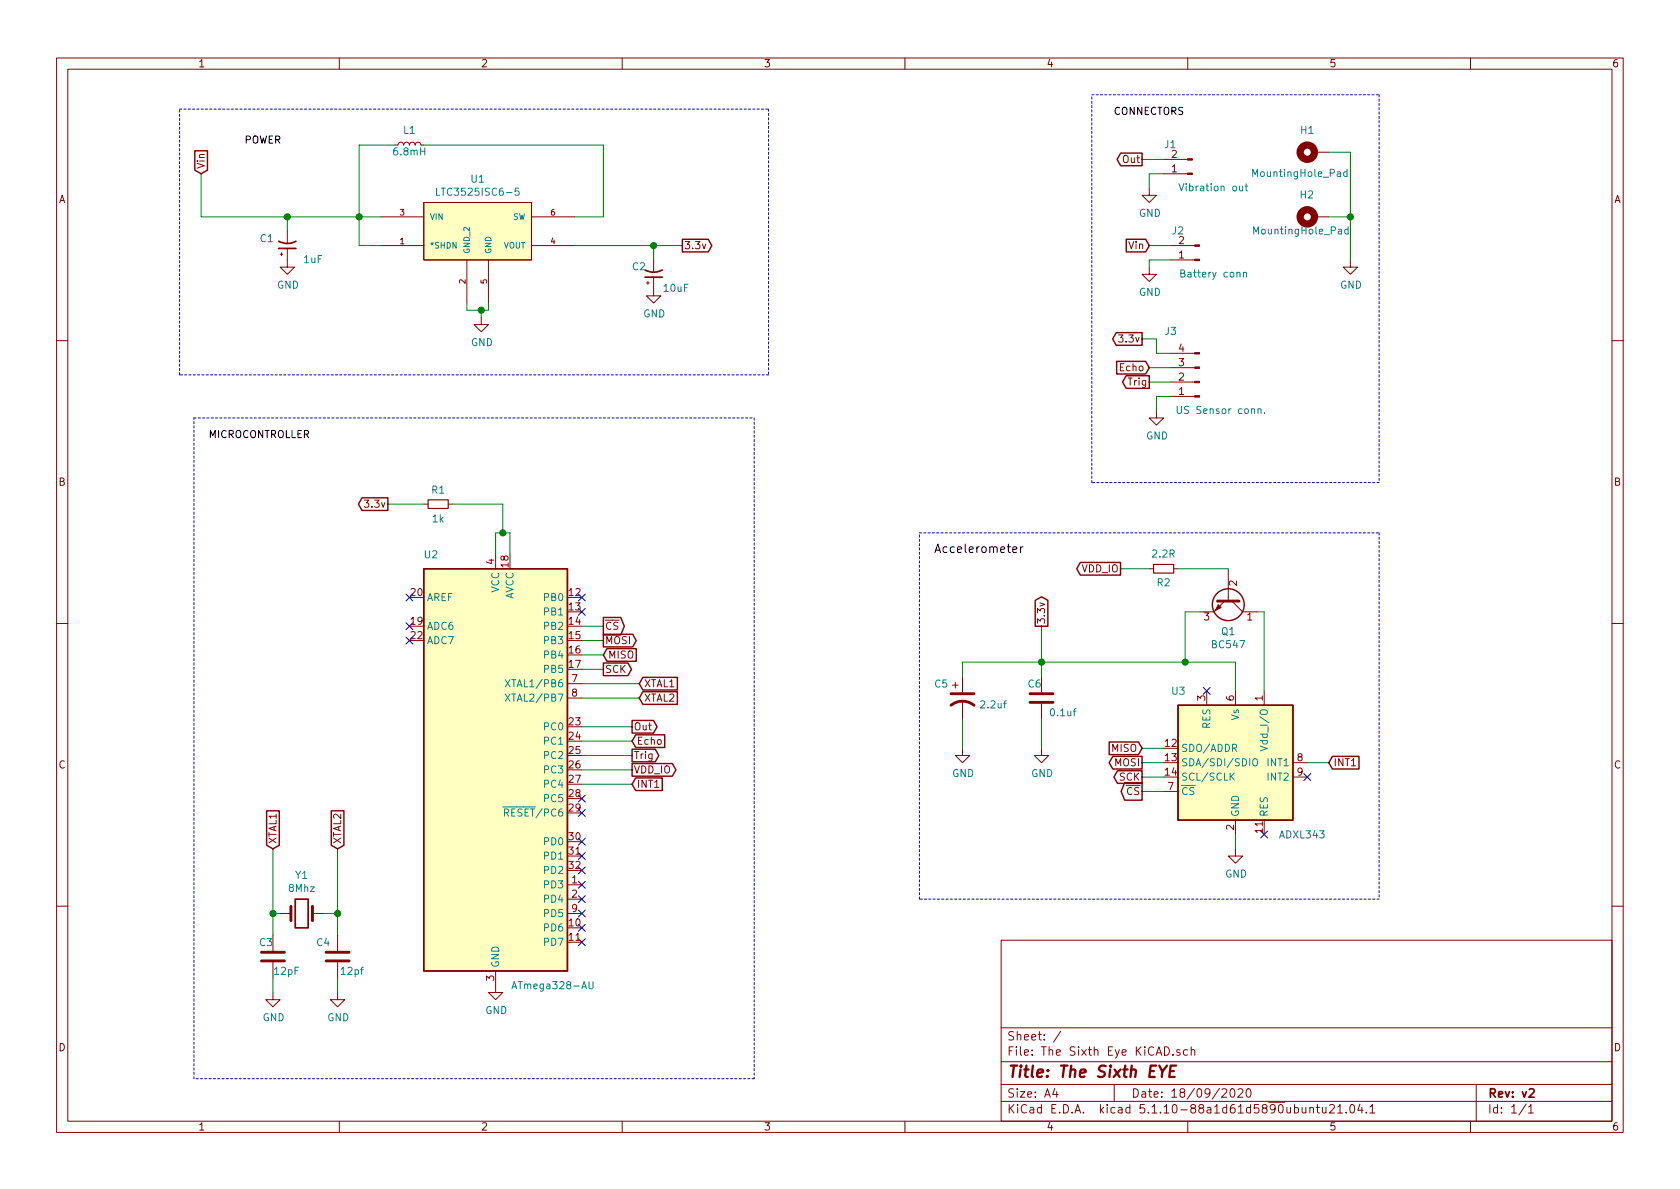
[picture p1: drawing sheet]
EESchema Schematic File Version 4
EELAYER 30 0
EELAYER END
$Descr A4 11693 8268
encoding utf-8
Sheet 1 1
Title "The Sixth EYE"
Date "18/09/2020"
Rev "v2"
Comp ""
Comment1 ""
Comment2 ""
Comment3 ""
Comment4 ""
$EndDescr
Text GLabel 1400 1200 1    50   Input ~ 0
Vin
$Comp
L Device:L_Small L1
U 1 1
P 2850 1000
F 0 "L1" V 2950 1000 50  0000 C CNN
F 1 "6.8mH" V 2800 1000 50  0000 C CNN
F 2 "Inductor_SMD:L_1210_3225Metric" H 2850 1000 50  0001 C CNN
F 3 "~" H 2850 1000 50  0001 C CNN
	1    2850 1000
	0    -1   -1   0   
$EndComp
$Comp
L Device:CP1_Small C1
U 1 1
P 2000 1700
F 0 "C1" H 1909 1654 50  0000 R CNN
F 1 "1uF" H 2250 1800 50  0000 R CNN
F 2 "Capacitor_Tantalum_SMD:CP_EIA-3216-18_Kemet-A_Pad1.58x1.35mm_HandSolder" H 2000 1700 50  0001 C CNN
F 3 "~" H 2000 1700 50  0001 C CNN
	1    2000 1700
	1    0    0    1   
$EndComp
Wire Wire Line
	2000 1500 2000 1600
$Comp
L Device:CP1_Small C2
U 1 1
P 4550 1900
F 0 "C2" H 4500 1850 50  0000 R CNN
F 1 "10uF" H 4800 2000 50  0000 R CNN
F 2 "Capacitor_Tantalum_SMD:CP_EIA-6032-20_AVX-F_Pad2.25x2.35mm_HandSolder" H 4550 1900 50  0001 C CNN
F 3 "~" H 4550 1900 50  0001 C CNN
	1    4550 1900
	1    0    0    1   
$EndComp
$Comp
L power:GND #PWR04
U 1 1
P 3350 2200
F 0 "#PWR04" H 3350 1950 50  0001 C CNN
F 1 "GND" H 3355 2027 50  0000 C CNN
F 2 "" H 3350 2200 50  0001 C CNN
F 3 "" H 3350 2200 50  0001 C CNN
	1    3350 2200
	1    0    0    -1  
$EndComp
$Comp
L power:GND #PWR02
U 1 1
P 2000 1800
F 0 "#PWR02" H 2000 1550 50  0001 C CNN
F 1 "GND" H 2005 1627 50  0000 C CNN
F 2 "" H 2000 1800 50  0001 C CNN
F 3 "" H 2000 1800 50  0001 C CNN
	1    2000 1800
	1    0    0    -1  
$EndComp
$Comp
L power:GND #PWR06
U 1 1
P 4550 2000
F 0 "#PWR06" H 4550 1750 50  0001 C CNN
F 1 "GND" H 4555 1827 50  0000 C CNN
F 2 "" H 4550 2000 50  0001 C CNN
F 3 "" H 4550 2000 50  0001 C CNN
	1    4550 2000
	1    0    0    -1  
$EndComp
Wire Wire Line
	4000 1700 4550 1700
Wire Wire Line
	4550 1700 4550 1800
Wire Wire Line
	4750 1700 4550 1700
Connection ~ 4550 1700
Wire Wire Line
	3450 3850 3450 3700
Wire Wire Line
	3450 3700 3500 3700
Wire Wire Line
	3550 3700 3550 3850
$Comp
L power:GND #PWR05
U 1 1
P 3450 6850
F 0 "#PWR05" H 3450 6600 50  0001 C CNN
F 1 "GND" H 3455 6677 50  0000 C CNN
F 2 "" H 3450 6850 50  0001 C CNN
F 3 "" H 3450 6850 50  0001 C CNN
	1    3450 6850
	1    0    0    -1  
$EndComp
Wire Wire Line
	2700 3500 2950 3500
Wire Wire Line
	3150 3500 3500 3500
Wire Wire Line
	3500 3500 3500 3700
Connection ~ 3500 3700
Wire Wire Line
	3500 3700 3550 3700
Text Label 1700 1000 0    50   ~ 0
POWER
Wire Notes Line
	1350 2900 5250 2900
Wire Notes Line
	5250 2900 5250 7500
Wire Notes Line
	5250 7500 1350 7500
Wire Notes Line
	1350 7500 1350 2900
Text Label 1450 3050 0    50   ~ 0
MICROCONTROLLER
$Comp
L Device:R_Small R1
U 1 1
P 3050 3500
F 0 "R1" V 2950 3500 50  0000 C CNN
F 1 "1k" V 3150 3500 50  0000 C CNN
F 2 "Resistor_SMD:R_1206_3216Metric" H 3050 3500 50  0001 C CNN
F 3 "~" H 3050 3500 50  0001 C CNN
	1    3050 3500
	0    1    1    0   
$EndComp
NoConn ~ 4050 4150
Text GLabel 4400 5050 2    50   Output ~ 0
Out
NoConn ~ 4050 5550
NoConn ~ 4050 5650
NoConn ~ 4050 6050
NoConn ~ 4050 6150
NoConn ~ 4050 6250
NoConn ~ 4050 6350
NoConn ~ 4050 6450
NoConn ~ 4050 6550
NoConn ~ 2850 4150
NoConn ~ 2850 4350
NoConn ~ 2850 4450
$Comp
L The-Sixth-Eye-KiCAD-rescue:LTC3525ISC6-5-ProjectLIB U1
U 1 1
P 3350 1600
F 0 "U1" H 3325 1965 50  0000 C CNN
F 1 "LTC3525ISC6-5" H 3325 1874 50  0000 C CNN
F 2 "Package_TO_SOT_SMD:SC-70-8_Handsoldering" H 3000 1800 50  0001 L BNN
F 3 "" H 2750 1700 50  0001 L BNN
	1    3350 1600
	1    0    0    -1  
$EndComp
Wire Wire Line
	3250 2100 3250 2150
Wire Wire Line
	3250 2150 3350 2150
Wire Wire Line
	3350 2150 3350 2200
Wire Wire Line
	3400 2100 3400 2150
Wire Wire Line
	3400 2150 3350 2150
Connection ~ 3350 2150
Wire Wire Line
	2650 1700 2500 1700
Wire Wire Line
	2500 1700 2500 1500
Connection ~ 2500 1500
Wire Wire Line
	2500 1500 2650 1500
Wire Wire Line
	2500 1500 2500 1000
Wire Wire Line
	2500 1000 2750 1000
Wire Wire Line
	2950 1000 4200 1000
Wire Wire Line
	4200 1000 4200 1500
Wire Wire Line
	4200 1500 4000 1500
Wire Wire Line
	2000 1500 2500 1500
Wire Notes Line
	1250 750  5350 750 
Wire Notes Line
	5350 750  5350 2600
Wire Notes Line
	5350 2600 1250 2600
Wire Notes Line
	1250 2600 1250 750 
NoConn ~ 4050 4250
$Comp
L Device:Crystal Y1
U 1 1
P 2100 6350
F 0 "Y1" H 2100 6618 50  0000 C CNN
F 1 "8Mhz" H 2100 6527 50  0000 C CNN
F 2 "Crystal:Crystal_SMD_HC49-SD" H 2100 6350 50  0001 C CNN
F 3 "~" H 2100 6350 50  0001 C CNN
	1    2100 6350
	1    0    0    -1  
$EndComp
$Comp
L Device:C C3
U 1 1
P 1900 6650
F 0 "C3" H 1800 6750 50  0000 L CNN
F 1 "12pF" H 1900 6550 50  0000 L CNN
F 2 "Capacitor_SMD:C_0805_2012Metric_Pad1.18x1.45mm_HandSolder" H 1938 6500 50  0001 C CNN
F 3 "~" H 1900 6650 50  0001 C CNN
	1    1900 6650
	1    0    0    -1  
$EndComp
$Comp
L Device:C C4
U 1 1
P 2350 6650
F 0 "C4" H 2250 6750 50  0000 C CNN
F 1 "12pf" H 2450 6550 50  0000 C CNN
F 2 "Capacitor_SMD:C_0805_2012Metric_Pad1.18x1.45mm_HandSolder" H 2388 6500 50  0001 C CNN
F 3 "~" H 2350 6650 50  0001 C CNN
	1    2350 6650
	1    0    0    -1  
$EndComp
$Comp
L power:GND #PWR01
U 1 1
P 1900 6900
F 0 "#PWR01" H 1900 6650 50  0001 C CNN
F 1 "GND" H 1905 6727 50  0000 C CNN
F 2 "" H 1900 6900 50  0001 C CNN
F 3 "" H 1900 6900 50  0001 C CNN
	1    1900 6900
	1    0    0    -1  
$EndComp
$Comp
L power:GND #PWR03
U 1 1
P 2350 6900
F 0 "#PWR03" H 2350 6650 50  0001 C CNN
F 1 "GND" H 2355 6727 50  0000 C CNN
F 2 "" H 2350 6900 50  0001 C CNN
F 3 "" H 2350 6900 50  0001 C CNN
	1    2350 6900
	1    0    0    -1  
$EndComp
Wire Wire Line
	1900 6500 1900 6350
Wire Wire Line
	1900 6350 1950 6350
Wire Wire Line
	2250 6350 2350 6350
Wire Wire Line
	2350 6350 2350 6500
Wire Wire Line
	1900 6800 1900 6900
Wire Wire Line
	2350 6800 2350 6900
Text GLabel 4450 4750 2    50   Input ~ 0
XTAL1
Text GLabel 1900 5900 1    50   Input ~ 0
XTAL1
Text GLabel 4450 4850 2    50   Input ~ 0
XTAL2
Text GLabel 2350 5900 1    50   Input ~ 0
XTAL2
Wire Wire Line
	1900 5900 1900 6350
Connection ~ 1900 6350
Wire Wire Line
	2350 5900 2350 6350
Connection ~ 2350 6350
Wire Wire Line
	4450 4750 4050 4750
Wire Wire Line
	4050 4850 4450 4850
$Comp
L Sensor_Motion:ADXL343 U3
U 1 1
P 8600 5300
F 0 "U3" H 8150 5800 50  0000 L CNN
F 1 "ADXL343" H 8900 4800 50  0000 L CNN
F 2 "Package_LGA:LGA-14_3x5mm_P0.8mm_LayoutBorder1x6y" H 8600 5300 50  0001 C CNN
F 3 "https://www.analog.com/media/en/technical-documentation/data-sheets/ADXL343.pdf" H 8600 5300 50  0001 C CNN
	1    8600 5300
	1    0    0    -1  
$EndComp
$Comp
L Device:C C6
U 1 1
P 7250 4850
F 0 "C6" H 7150 4950 50  0000 L CNN
F 1 "0.1uf" H 7300 4750 50  0000 L CNN
F 2 "Capacitor_Tantalum_SMD:CP_EIA-1608-08_AVX-J" H 7288 4700 50  0001 C CNN
F 3 "~" H 7250 4850 50  0001 C CNN
	1    7250 4850
	1    0    0    -1  
$EndComp
$Comp
L Device:CP1 C5
U 1 1
P 6700 4850
F 0 "C5" H 6500 4950 50  0000 L CNN
F 1 "2.2uf" H 6815 4805 50  0000 L CNN
F 2 "Capacitor_Tantalum_SMD:CP_EIA-1608-10_AVX-L" H 6700 4850 50  0001 C CNN
F 3 "~" H 6700 4850 50  0001 C CNN
	1    6700 4850
	1    0    0    -1  
$EndComp
Wire Wire Line
	6700 4700 6700 4600
Wire Wire Line
	6700 4600 7250 4600
Wire Wire Line
	7250 4600 7250 4700
$Comp
L power:GND #PWR07
U 1 1
P 6700 5200
F 0 "#PWR07" H 6700 4950 50  0001 C CNN
F 1 "GND" H 6705 5027 50  0000 C CNN
F 2 "" H 6700 5200 50  0001 C CNN
F 3 "" H 6700 5200 50  0001 C CNN
	1    6700 5200
	1    0    0    -1  
$EndComp
$Comp
L power:GND #PWR08
U 1 1
P 7250 5200
F 0 "#PWR08" H 7250 4950 50  0001 C CNN
F 1 "GND" H 7255 5027 50  0000 C CNN
F 2 "" H 7250 5200 50  0001 C CNN
F 3 "" H 7250 5200 50  0001 C CNN
	1    7250 5200
	1    0    0    -1  
$EndComp
Wire Wire Line
	6700 5000 6700 5200
Wire Wire Line
	7250 5000 7250 5200
Text GLabel 7950 5300 0    50   Output ~ 0
MOSI
Text GLabel 7950 5200 0    50   Input ~ 0
MISO
Text GLabel 4200 4550 2    50   Input ~ 0
MISO
Text GLabel 4200 4450 2    50   Output ~ 0
MOSI
Text GLabel 4400 5250 2    50   Output ~ 0
Trig
Text GLabel 4400 5150 2    50   Input ~ 0
Echo
$Comp
L MCU_Microchip_ATmega:ATmega328-AU U2
U 1 1
P 3450 5350
F 0 "U2" H 3000 6850 50  0000 C CNN
F 1 "ATmega328-AU" H 3850 3850 50  0000 C CNN
F 2 "Package_QFP:TQFP-32_7x7mm_P0.8mm" H 3450 5350 50  0001 C CIN
F 3 "http://ww1.microchip.com/downloads/en/DeviceDoc/ATmega328_P%20AVR%20MCU%20with%20picoPower%20Technology%20Data%20Sheet%2040001984A.pdf" H 3450 5350 50  0001 C CNN
	1    3450 5350
	1    0    0    -1  
$EndComp
Text GLabel 4200 4350 2    50   Output ~ 0
~CS
Text GLabel 4200 4650 2    50   Output ~ 0
SCK
Text GLabel 7950 5500 0    50   Output ~ 0
~CS
Text GLabel 7950 5400 0    50   Output ~ 0
SCK
Text GLabel 4750 1700 2    50   Output ~ 0
3.3v
Text GLabel 2700 3500 0    50   Output ~ 0
3.3v
Text GLabel 7250 4350 1    50   Output ~ 0
3.3v
NoConn ~ 8400 4800
NoConn ~ 8800 5800
Wire Wire Line
	7950 5200 8100 5200
Wire Wire Line
	7950 5300 8100 5300
Wire Wire Line
	7950 5400 8100 5400
Wire Wire Line
	7950 5500 8100 5500
$Comp
L power:GND #PWR012
U 1 1
P 8600 5900
F 0 "#PWR012" H 8600 5650 50  0001 C CNN
F 1 "GND" H 8605 5727 50  0000 C CNN
F 2 "" H 8600 5900 50  0001 C CNN
F 3 "" H 8600 5900 50  0001 C CNN
	1    8600 5900
	1    0    0    -1  
$EndComp
Wire Wire Line
	8600 5800 8600 5900
Connection ~ 7250 4600
Wire Wire Line
	8600 4600 8600 4800
NoConn ~ 4050 5850
NoConn ~ 4050 5950
Wire Wire Line
	4050 5050 4400 5050
Wire Wire Line
	4050 5150 4400 5150
Wire Wire Line
	4050 5250 4400 5250
Wire Wire Line
	4050 4350 4200 4350
Wire Wire Line
	4050 4450 4200 4450
Wire Wire Line
	4050 4550 4200 4550
Wire Wire Line
	4050 4650 4200 4650
Text GLabel 4400 5350 2    50   Output ~ 0
VDD_IO
Wire Wire Line
	4050 5350 4400 5350
Wire Wire Line
	7250 4600 7250 4350
Text GLabel 7800 3950 0    50   Output ~ 0
VDD_IO
$Comp
L Device:R_Small R2
U 1 1
P 8100 3950
F 0 "R2" V 8000 3950 50  0000 C CNN
F 1 "2.2R" V 8200 3950 50  0000 C CNN
F 2 "Resistor_SMD:R_0603_1608Metric_Pad0.98x0.95mm_HandSolder" H 8100 3950 50  0001 C CNN
F 3 "~" H 8100 3950 50  0001 C CNN
	1    8100 3950
	0    -1   -1   0   
$EndComp
Wire Wire Line
	8000 3950 7800 3950
$Comp
L Transistor_BJT:BC547 Q1
U 1 1
P 8550 4150
F 0 "Q1" V 8785 4150 50  0000 C CNN
F 1 "BC547" V 8876 4150 50  0000 C CNN
F 2 "Package_TO_SOT_SMD:SOT-23" H 8750 4075 50  0001 L CIN
F 3 "https://www.onsemi.com/pub/Collateral/BC550-D.pdf" H 8550 4150 50  0001 L CNN
	1    8550 4150
	0    1    1    0   
$EndComp
Wire Wire Line
	7250 4600 8250 4600
Wire Wire Line
	8750 4250 8800 4250
Wire Wire Line
	8800 4250 8800 4800
Wire Wire Line
	8550 3950 8200 3950
Wire Wire Line
	8350 4250 8250 4250
Wire Wire Line
	8250 4250 8250 4600
Connection ~ 8250 4600
Wire Wire Line
	8250 4600 8600 4600
Text GLabel 4400 5450 2    50   Input ~ 0
INT1
Wire Wire Line
	4400 5450 4050 5450
Text GLabel 9250 5300 2    50   Input ~ 0
INT1
Wire Wire Line
	9250 5300 9100 5300
NoConn ~ 9100 5400
Wire Notes Line
	6400 3700 9600 3700
Wire Notes Line
	9600 3700 9600 6250
Wire Notes Line
	9600 6250 6400 6250
Wire Notes Line
	6400 6250 6400 3700
Text Label 6500 3850 0    59   ~ 0
Accelerometer
Wire Wire Line
	7950 1100 8100 1100
Wire Wire Line
	8000 1200 8100 1200
Wire Wire Line
	8000 1300 8000 1200
$Comp
L power:GND #PWR09
U 1 1
P 8000 1300
F 0 "#PWR09" H 8000 1050 50  0001 C CNN
F 1 "GND" H 8005 1127 50  0000 C CNN
F 2 "" H 8000 1300 50  0001 C CNN
F 3 "" H 8000 1300 50  0001 C CNN
	1    8000 1300
	1    0    0    -1  
$EndComp
Text GLabel 7950 1100 0    50   Output ~ 0
Out
$Comp
L Connector:Conn_01x02_Male J1
U 1 1
P 8300 1200
F 0 "J1" H 8500 1000 50  0000 R CNN
F 1 "Vibration out " H 8400 1300 50  0000 R CNN
F 2 "Connector_PinSocket_2.00mm:PinSocket_1x02_P2.00mm_Horizontal" H 8300 1200 50  0001 C CNN
F 3 "~" H 8300 1200 50  0001 C CNN
	1    8300 1200
	-1   0    0    1   
$EndComp
Wire Wire Line
	8000 1800 8150 1800
Wire Wire Line
	8000 1850 8000 1800
$Comp
L power:GND #PWR010
U 1 1
P 8000 1850
F 0 "#PWR010" H 8000 1600 50  0001 C CNN
F 1 "GND" H 8005 1677 50  0000 C CNN
F 2 "" H 8000 1850 50  0001 C CNN
F 3 "" H 8000 1850 50  0001 C CNN
	1    8000 1850
	1    0    0    -1  
$EndComp
Wire Wire Line
	8000 2650 8150 2650
Wire Wire Line
	8050 2450 8150 2450
Wire Wire Line
	8050 2350 8050 2450
Wire Wire Line
	7950 2350 8050 2350
Wire Wire Line
	8000 2550 8150 2550
Wire Wire Line
	8050 2750 8150 2750
Wire Wire Line
	8050 2850 8050 2750
Text GLabel 8000 2650 0    50   Output ~ 0
Trig
Text GLabel 7950 2350 0    50   Output ~ 0
3.3v
$Comp
L power:GND #PWR011
U 1 1
P 8050 2850
F 0 "#PWR011" H 8050 2600 50  0001 C CNN
F 1 "GND" H 8055 2677 50  0000 C CNN
F 2 "" H 8050 2850 50  0001 C CNN
F 3 "" H 8050 2850 50  0001 C CNN
	1    8050 2850
	1    0    0    -1  
$EndComp
Wire Wire Line
	8000 1700 8150 1700
Text GLabel 8000 1700 0    50   Input ~ 0
Vin
Text GLabel 8000 2550 0    50   Input ~ 0
Echo
Text Label 7750 800  0    50   ~ 0
CONNECTORS
Wire Notes Line
	9600 3350 7600 3350
Wire Notes Line
	9600 650  9600 3350
Wire Notes Line
	7600 650  9600 650 
Wire Notes Line
	7600 3350 7600 650 
$Comp
L Connector:Conn_01x04_Male J3
U 1 1
P 8350 2650
F 0 "J3" H 8550 2300 50  0000 C CNN
F 1 "US Sensor conn." H 8200 2850 50  0000 C CNN
F 2 "Connector_PinHeader_1.27mm:PinHeader_1x04_P1.27mm_Vertical_SMD_Pin1Left" H 8350 2650 50  0001 C CNN
F 3 "~" H 8350 2650 50  0001 C CNN
	1    8350 2650
	-1   0    0    1   
$EndComp
$Comp
L Connector:Conn_01x02_Male J2
U 1 1
P 8350 1800
F 0 "J2" H 8500 1600 50  0000 C CNN
F 1 "Battery conn" H 8250 1900 50  0000 C CNN
F 2 "Connector_JST:JST_XH_S2B-XH-A-1_1x02_P2.50mm_Horizontal" H 8350 1800 50  0001 C CNN
F 3 "~" H 8350 1800 50  0001 C CNN
	1    8350 1800
	-1   0    0    1   
$EndComp
$Comp
L Mechanical:MountingHole_Pad H1
U 1 1
P 9150 1050
F 0 "H1" V 9300 1100 50  0000 C CNN
F 1 "MountingHole_Pad" V 9000 1150 50  0000 C CNN
F 2 "MountingHole:MountingHole_2.2mm_M2_DIN965_Pad_TopBottom" H 9150 1050 50  0001 C CNN
F 3 "~" H 9150 1050 50  0001 C CNN
	1    9150 1050
	0    -1   -1   0   
$EndComp
$Comp
L Mechanical:MountingHole_Pad H2
U 1 1
P 9150 1500
F 0 "H2" V 9300 1500 50  0000 L CNN
F 1 "MountingHole_Pad" V 9050 1250 50  0000 L CNN
F 2 "MountingHole:MountingHole_2.2mm_M2_DIN965_Pad_TopBottom" H 9150 1500 50  0001 C CNN
F 3 "~" H 9150 1500 50  0001 C CNN
	1    9150 1500
	0    -1   -1   0   
$EndComp
$Comp
L power:GND #PWR0101
U 1 1
P 9400 1800
F 0 "#PWR0101" H 9400 1550 50  0001 C CNN
F 1 "GND" H 9405 1627 50  0000 C CNN
F 2 "" H 9400 1800 50  0001 C CNN
F 3 "" H 9400 1800 50  0001 C CNN
	1    9400 1800
	1    0    0    -1  
$EndComp
Wire Wire Line
	9250 1050 9400 1050
Wire Wire Line
	9250 1500 9400 1500
Wire Wire Line
	9400 1050 9400 1500
Connection ~ 9400 1500
Wire Wire Line
	9400 1500 9400 1800
Wire Wire Line
	1400 1200 1400 1500
Connection ~ 2000 1500
Wire Wire Line
	1400 1500 2000 1500
$EndSCHEMATC
